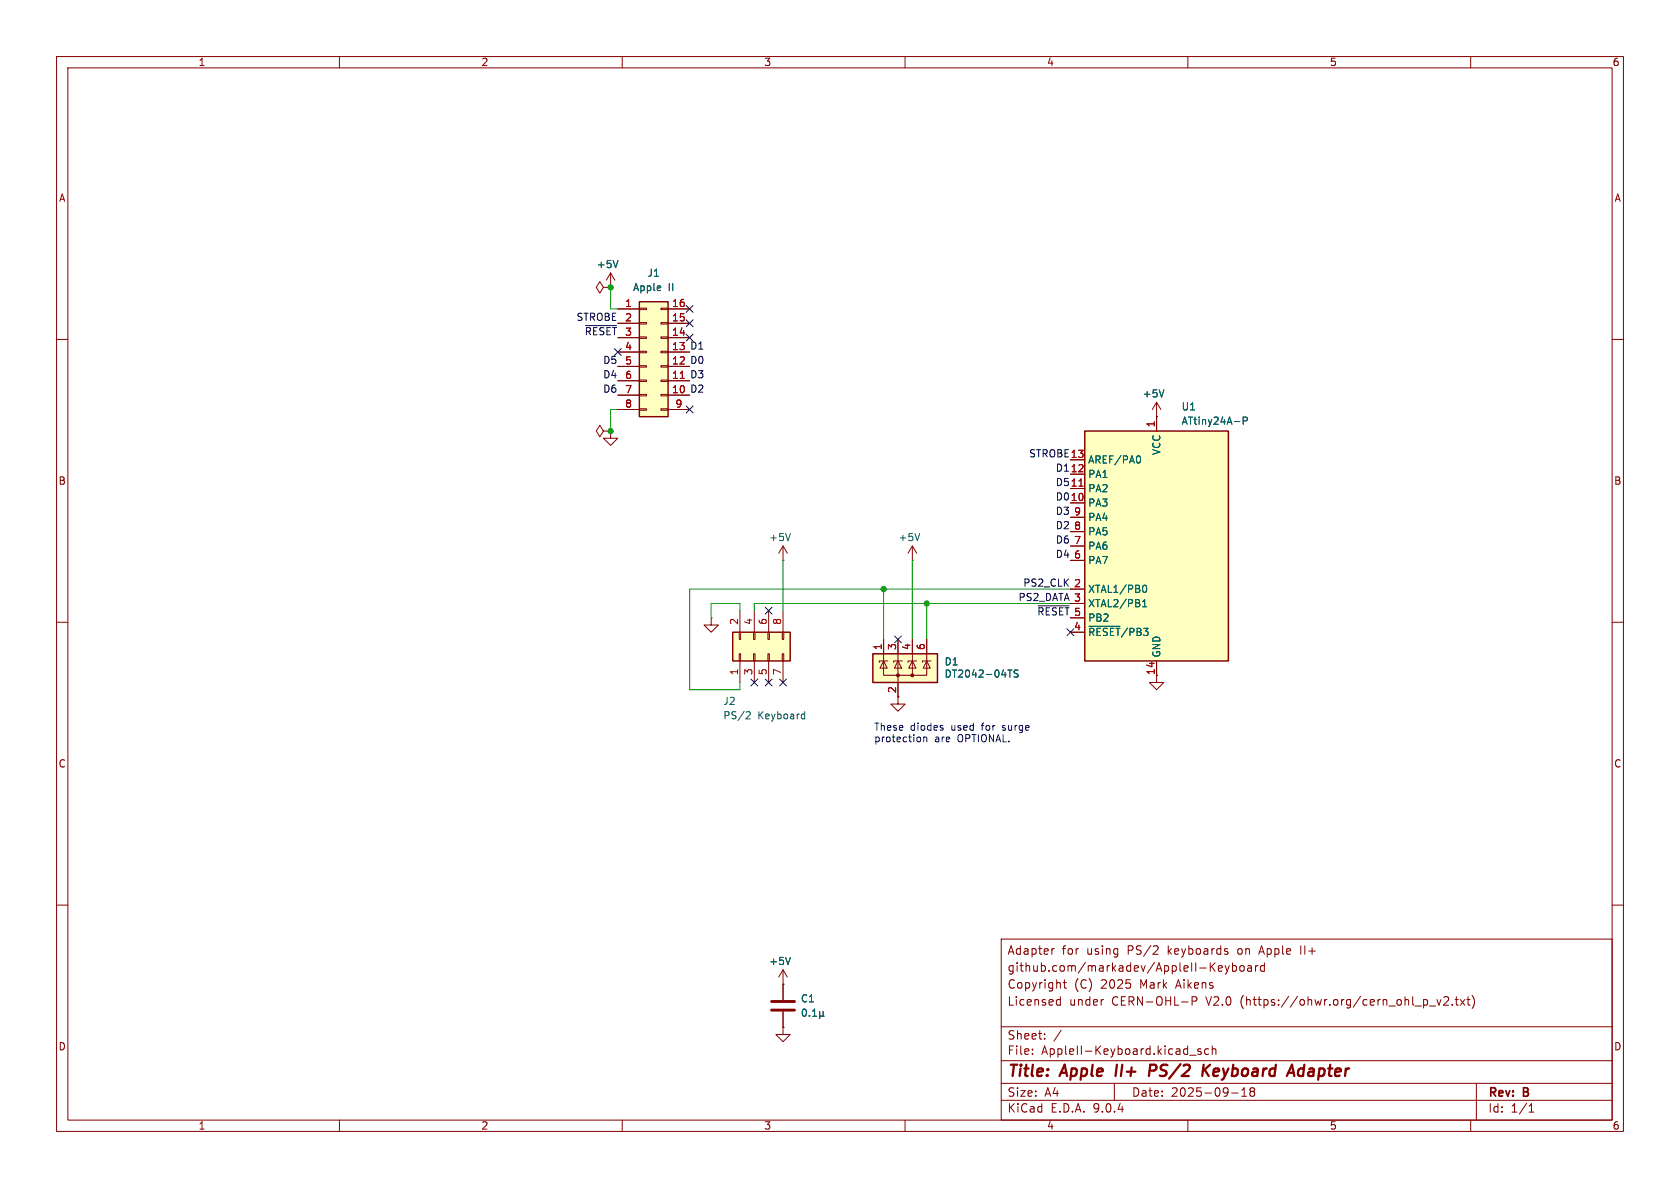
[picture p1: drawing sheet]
(kicad_sch
 (version 20250114)
 (generator "eeschema")
 (generator_version "9.0")
 (paper "A4")
 (title_block
  (title "Apple II+ PS/2 Keyboard Adapter")
  (date "2025-09-18")
  (rev "B")
  (comment 1 "Licensed under CERN-OHL-P V2.0 (https://ohwr.org/cern_ohl_p_v2.txt)")
  (comment 2 "Copyright (C) 2025 Mark Aikens")
  (comment 3 "github.com/markadev/AppleII-Keyboard")
  (comment 4 "Adapter for using PS/2 keyboards on Apple II+"))
 (lib_symbols
  (symbol "Connector_Generic:Conn_02x04_Odd_Even"
   (pin_names
    (offset 1.016) (hide yes)) (exclude_from_sim no) (in_bom yes) (on_board yes)
   (property "Reference" "J" (at 1.27 5.08 0) (effects (font (size 1.27 1.27))))
   (property "Value" "Conn_02x04_Odd_Even" (at 1.27 -7.62 0) (effects (font (size 1.27 1.27))))
   (property "Footprint" "" (at 0 0 0) (effects (font (size 1.27 1.27)) (hide yes)))
   (property "Datasheet" "~" (at 0 0 0) (effects (font (size 1.27 1.27)) (hide yes)))
   (property "Description" "Generic connector, double row, 02x04, odd/even pin numbering scheme (row 1 odd numbers, row 2 even numbers), script generated (kicad-library-utils/schlib/autogen/connector/)" (at 0 0 0) (effects (font (size 1.27 1.27)) (hide yes)))
   (symbol "Conn_02x04_Odd_Even_1_1"
    (rectangle (start -1.27 3.81) (end 3.81 -6.35) (stroke (width 0.254) (type default)) (fill (type background)))
    (rectangle (start -1.27 2.667) (end 0 2.413) (stroke (width 0.1524) (type default)) (fill (type none)))
    (rectangle (start -1.27 0.127) (end 0 -0.127) (stroke (width 0.1524) (type default)) (fill (type none)))
    (rectangle (start -1.27 -2.413) (end 0 -2.667) (stroke (width 0.1524) (type default)) (fill (type none)))
    (rectangle (start -1.27 -4.953) (end 0 -5.207) (stroke (width 0.1524) (type default)) (fill (type none)))
    (rectangle (start 3.81 2.667) (end 2.54 2.413) (stroke (width 0.1524) (type default)) (fill (type none)))
    (rectangle (start 3.81 0.127) (end 2.54 -0.127) (stroke (width 0.1524) (type default)) (fill (type none)))
    (rectangle (start 3.81 -2.413) (end 2.54 -2.667) (stroke (width 0.1524) (type default)) (fill (type none)))
    (rectangle (start 3.81 -4.953) (end 2.54 -5.207) (stroke (width 0.1524) (type default)) (fill (type none)))
    (pin passive line (at -5.08 2.54 0) (length 3.81) (name "Pin_1" (effects (font (size 1.27 1.27)))) (number "1" (effects (font (size 1.27 1.27)))))
    (pin passive line (at -5.08 0 0) (length 3.81) (name "Pin_3" (effects (font (size 1.27 1.27)))) (number "3" (effects (font (size 1.27 1.27)))))
    (pin passive line (at -5.08 -2.54 0) (length 3.81) (name "Pin_5" (effects (font (size 1.27 1.27)))) (number "5" (effects (font (size 1.27 1.27)))))
    (pin passive line (at -5.08 -5.08 0) (length 3.81) (name "Pin_7" (effects (font (size 1.27 1.27)))) (number "7" (effects (font (size 1.27 1.27)))))
    (pin passive line (at 7.62 2.54 180) (length 3.81) (name "Pin_2" (effects (font (size 1.27 1.27)))) (number "2" (effects (font (size 1.27 1.27)))))
    (pin passive line (at 7.62 0 180) (length 3.81) (name "Pin_4" (effects (font (size 1.27 1.27)))) (number "4" (effects (font (size 1.27 1.27)))))
    (pin passive line (at 7.62 -2.54 180) (length 3.81) (name "Pin_6" (effects (font (size 1.27 1.27)))) (number "6" (effects (font (size 1.27 1.27)))))
    (pin passive line (at 7.62 -5.08 180) (length 3.81) (name "Pin_8" (effects (font (size 1.27 1.27)))) (number "8" (effects (font (size 1.27 1.27))))))
   (embedded_fonts no))
  (symbol "Connector_Generic:Conn_02x08_Counter_Clockwise"
   (pin_names
    (offset 1.016) (hide yes)) (exclude_from_sim no) (in_bom yes) (on_board yes)
   (property "Reference" "J" (at 1.27 10.16 0) (effects (font (size 1.27 1.27))))
   (property "Value" "Conn_02x08_Counter_Clockwise" (at 1.27 -12.7 0) (effects (font (size 1.27 1.27))))
   (property "Footprint" "" (at 0 0 0) (effects (font (size 1.27 1.27)) (hide yes)))
   (property "Datasheet" "~" (at 0 0 0) (effects (font (size 1.27 1.27)) (hide yes)))
   (property "Description" "Generic connector, double row, 02x08, counter clockwise pin numbering scheme (similar to DIP package numbering), script generated (kicad-library-utils/schlib/autogen/connector/)" (at 0 0 0) (effects (font (size 1.27 1.27)) (hide yes)))
   (symbol "Conn_02x08_Counter_Clockwise_1_1"
    (rectangle (start -1.27 8.89) (end 3.81 -11.43) (stroke (width 0.254) (type default)) (fill (type background)))
    (rectangle (start -1.27 7.747) (end 0 7.493) (stroke (width 0.1524) (type default)) (fill (type none)))
    (rectangle (start -1.27 5.207) (end 0 4.953) (stroke (width 0.1524) (type default)) (fill (type none)))
    (rectangle (start -1.27 2.667) (end 0 2.413) (stroke (width 0.1524) (type default)) (fill (type none)))
    (rectangle (start -1.27 0.127) (end 0 -0.127) (stroke (width 0.1524) (type default)) (fill (type none)))
    (rectangle (start -1.27 -2.413) (end 0 -2.667) (stroke (width 0.1524) (type default)) (fill (type none)))
    (rectangle (start -1.27 -4.953) (end 0 -5.207) (stroke (width 0.1524) (type default)) (fill (type none)))
    (rectangle (start -1.27 -7.493) (end 0 -7.747) (stroke (width 0.1524) (type default)) (fill (type none)))
    (rectangle (start -1.27 -10.033) (end 0 -10.287) (stroke (width 0.1524) (type default)) (fill (type none)))
    (rectangle (start 3.81 7.747) (end 2.54 7.493) (stroke (width 0.1524) (type default)) (fill (type none)))
    (rectangle (start 3.81 5.207) (end 2.54 4.953) (stroke (width 0.1524) (type default)) (fill (type none)))
    (rectangle (start 3.81 2.667) (end 2.54 2.413) (stroke (width 0.1524) (type default)) (fill (type none)))
    (rectangle (start 3.81 0.127) (end 2.54 -0.127) (stroke (width 0.1524) (type default)) (fill (type none)))
    (rectangle (start 3.81 -2.413) (end 2.54 -2.667) (stroke (width 0.1524) (type default)) (fill (type none)))
    (rectangle (start 3.81 -4.953) (end 2.54 -5.207) (stroke (width 0.1524) (type default)) (fill (type none)))
    (rectangle (start 3.81 -7.493) (end 2.54 -7.747) (stroke (width 0.1524) (type default)) (fill (type none)))
    (rectangle (start 3.81 -10.033) (end 2.54 -10.287) (stroke (width 0.1524) (type default)) (fill (type none)))
    (pin passive line (at -5.08 7.62 0) (length 3.81) (name "Pin_1" (effects (font (size 1.27 1.27)))) (number "1" (effects (font (size 1.27 1.27)))))
    (pin passive line (at -5.08 5.08 0) (length 3.81) (name "Pin_2" (effects (font (size 1.27 1.27)))) (number "2" (effects (font (size 1.27 1.27)))))
    (pin passive line (at -5.08 2.54 0) (length 3.81) (name "Pin_3" (effects (font (size 1.27 1.27)))) (number "3" (effects (font (size 1.27 1.27)))))
    (pin passive line (at -5.08 0 0) (length 3.81) (name "Pin_4" (effects (font (size 1.27 1.27)))) (number "4" (effects (font (size 1.27 1.27)))))
    (pin passive line (at -5.08 -2.54 0) (length 3.81) (name "Pin_5" (effects (font (size 1.27 1.27)))) (number "5" (effects (font (size 1.27 1.27)))))
    (pin passive line (at -5.08 -5.08 0) (length 3.81) (name "Pin_6" (effects (font (size 1.27 1.27)))) (number "6" (effects (font (size 1.27 1.27)))))
    (pin passive line (at -5.08 -7.62 0) (length 3.81) (name "Pin_7" (effects (font (size 1.27 1.27)))) (number "7" (effects (font (size 1.27 1.27)))))
    (pin passive line (at -5.08 -10.16 0) (length 3.81) (name "Pin_8" (effects (font (size 1.27 1.27)))) (number "8" (effects (font (size 1.27 1.27)))))
    (pin passive line (at 7.62 7.62 180) (length 3.81) (name "Pin_16" (effects (font (size 1.27 1.27)))) (number "16" (effects (font (size 1.27 1.27)))))
    (pin passive line (at 7.62 5.08 180) (length 3.81) (name "Pin_15" (effects (font (size 1.27 1.27)))) (number "15" (effects (font (size 1.27 1.27)))))
    (pin passive line (at 7.62 2.54 180) (length 3.81) (name "Pin_14" (effects (font (size 1.27 1.27)))) (number "14" (effects (font (size 1.27 1.27)))))
    (pin passive line (at 7.62 0 180) (length 3.81) (name "Pin_13" (effects (font (size 1.27 1.27)))) (number "13" (effects (font (size 1.27 1.27)))))
    (pin passive line (at 7.62 -2.54 180) (length 3.81) (name "Pin_12" (effects (font (size 1.27 1.27)))) (number "12" (effects (font (size 1.27 1.27)))))
    (pin passive line (at 7.62 -5.08 180) (length 3.81) (name "Pin_11" (effects (font (size 1.27 1.27)))) (number "11" (effects (font (size 1.27 1.27)))))
    (pin passive line (at 7.62 -7.62 180) (length 3.81) (name "Pin_10" (effects (font (size 1.27 1.27)))) (number "10" (effects (font (size 1.27 1.27)))))
    (pin passive line (at 7.62 -10.16 180) (length 3.81) (name "Pin_9" (effects (font (size 1.27 1.27)))) (number "9" (effects (font (size 1.27 1.27))))))
   (embedded_fonts no))
  (symbol "Device:C"
   (pin_numbers (hide yes))
   (pin_names
    (offset 0.254)) (exclude_from_sim no) (in_bom yes) (on_board yes)
   (property "Reference" "C" (at 0.635 2.54 0) (effects (font (size 1.27 1.27)) (justify left)))
   (property "Value" "C" (at 0.635 -2.54 0) (effects (font (size 1.27 1.27)) (justify left)))
   (property "Footprint" "" (at 0.9652 -3.81 0) (effects (font (size 1.27 1.27)) (hide yes)))
   (property "Datasheet" "~" (at 0 0 0) (effects (font (size 1.27 1.27)) (hide yes)))
   (property "Description" "Unpolarized capacitor" (at 0 0 0) (effects (font (size 1.27 1.27)) (hide yes)))
   (symbol "C_0_1"
    (polyline (pts (xy -2.032 0.762) (xy 2.032 0.762)) (stroke (width 0.508) (type default)) (fill (type none)))
    (polyline (pts (xy -2.032 -0.762) (xy 2.032 -0.762)) (stroke (width 0.508) (type default)) (fill (type none))))
   (symbol "C_1_1"
    (pin passive line (at 0 3.81 270) (length 2.794) (name "~" (effects (font (size 1.27 1.27)))) (number "1" (effects (font (size 1.27 1.27)))))
    (pin passive line (at 0 -3.81 90) (length 2.794) (name "~" (effects (font (size 1.27 1.27)))) (number "2" (effects (font (size 1.27 1.27))))))
   (embedded_fonts no))
  (symbol "Diode_Project:DT2042-04TS"
   (pin_names (hide yes)) (exclude_from_sim no) (in_bom yes) (on_board yes)
   (property "Reference" "D" (at 7.62 2.54 0) (effects (font (size 1.27 1.27)) (justify left)))
   (property "Value" "DT2042-04TS" (at 7.62 0.635 0) (effects (font (size 1.27 1.27)) (justify left)))
   (property "Footprint" "Package_TO_SOT_SMD:TSOT-23-6_HandSoldering" (at 7.62 -1.27 0) (effects (font (size 1.27 1.27)) (justify left) (hide yes)))
   (property "Datasheet" "" (at 3.175 3.175 0) (effects (font (size 1.27 1.27)) (hide yes)))
   (property "Description" "TVS Diode Array, 5.5V Working, 4 Channels, TSOT-23-6 package" (at 0 0 0) (effects (font (size 1.27 1.27)) (hide yes)))
   (symbol "DT2042-04TS_0_0"
    (pin passive line (at 0 -5.08 90) (length 2.54) (name "A" (effects (font (size 1.27 1.27)))) (number "2" (effects (font (size 1.27 1.27))))))
   (symbol "DT2042-04TS_0_1"
    (rectangle (start -4.445 2.54) (end 6.985 -2.54) (stroke (width 0.254) (type default)) (fill (type background)))
    (polyline (pts (xy -3.302 1.016) (xy -3.302 1.27) (xy -1.778 1.27)) (stroke (width 0) (type default)) (fill (type none)))
    (polyline (pts (xy -2.54 2.54) (xy -2.54 1.27)) (stroke (width 0) (type default)) (fill (type none)))
    (polyline (pts (xy -2.54 1.27) (xy -2.54 -1.27) (xy 2.54 -1.27) (xy 2.54 1.27)) (stroke (width 0) (type default)) (fill (type none)))
    (polyline (pts (xy -2.54 1.27) (xy -1.905 0) (xy -3.175 0) (xy -2.54 1.27)) (stroke (width 0) (type default)) (fill (type none)))
    (polyline (pts (xy 0 2.54) (xy 0 1.27)) (stroke (width 0) (type default)) (fill (type none)))
    (polyline (pts (xy 0 -1.27) (xy 0 1.27)) (stroke (width 0) (type default)) (fill (type none)))
    (polyline (pts (xy 0 -1.27) (xy 0 -2.54)) (stroke (width 0) (type default)) (fill (type none)))
    (circle (center 0 -1.27) (radius 0.254) (stroke (width 0) (type default)) (fill (type outline)))
    (polyline (pts (xy 0.635 0) (xy -0.635 0) (xy 0 1.27) (xy 0.635 0)) (stroke (width 0) (type default)) (fill (type none)))
    (polyline (pts (xy 0.762 1.27) (xy -0.762 1.27) (xy -0.762 1.016)) (stroke (width 0) (type default)) (fill (type none)))
    (polyline (pts (xy 1.778 1.016) (xy 1.778 1.27) (xy 3.175 1.27) (xy 3.302 1.27)) (stroke (width 0) (type default)) (fill (type none)))
    (polyline (pts (xy 2.54 2.54) (xy 2.54 1.27)) (stroke (width 0) (type default)) (fill (type none)))
    (polyline (pts (xy 2.54 1.27) (xy 1.905 0) (xy 3.175 0) (xy 2.54 1.27)) (stroke (width 0) (type default)) (fill (type none)))
    (circle (center 2.54 -1.27) (radius 0.254) (stroke (width 0) (type default)) (fill (type outline)))
    (polyline (pts (xy 4.318 1.016) (xy 4.318 1.27) (xy 5.715 1.27) (xy 5.842 1.27)) (stroke (width 0) (type default)) (fill (type none)))
    (polyline (pts (xy 5.08 2.54) (xy 5.08 1.27)) (stroke (width 0) (type default)) (fill (type none)))
    (polyline (pts (xy 5.08 1.27) (xy 5.08 -1.27) (xy 2.54 -1.27)) (stroke (width 0) (type default)) (fill (type none)))
    (polyline (pts (xy 5.08 1.27) (xy 4.445 0) (xy 5.715 0) (xy 5.08 1.27)) (stroke (width 0) (type default)) (fill (type none))))
   (symbol "DT2042-04TS_1_1"
    (pin no_connect line (at -3.81 -2.54 90) (length 2.54) (hide yes) (name "NC" (effects (font (size 1.27 1.27)))) (number "5" (effects (font (size 1.27 1.27)))))
    (pin passive line (at -2.54 5.08 270) (length 2.54) (name "K" (effects (font (size 1.27 1.27)))) (number "1" (effects (font (size 1.27 1.27)))))
    (pin passive line (at 0 5.08 270) (length 2.54) (name "K" (effects (font (size 1.27 1.27)))) (number "3" (effects (font (size 1.27 1.27)))))
    (pin passive line (at 2.54 5.08 270) (length 2.54) (name "K" (effects (font (size 1.27 1.27)))) (number "4" (effects (font (size 1.27 1.27)))))
    (pin passive line (at 5.08 5.08 270) (length 2.54) (name "K" (effects (font (size 1.27 1.27)))) (number "6" (effects (font (size 1.27 1.27))))))
   (embedded_fonts no))
  (symbol "MCU_Microchip_ATtiny:ATtiny24A-P" (exclude_from_sim no) (in_bom yes) (on_board yes)
   (property "Reference" "U" (at -12.7 21.59 0) (effects (font (size 1.27 1.27)) (justify left bottom)))
   (property "Value" "ATtiny24A-P" (at 2.54 -21.59 0) (effects (font (size 1.27 1.27)) (justify left top)))
   (property "Footprint" "Package_DIP:DIP-14_W7.62mm" (at 0 0 0) (effects (font (size 1.27 1.27)
    (italic yes)) (hide yes)))
   (property "Datasheet" "http://ww1.microchip.com/downloads/en/DeviceDoc/doc8183.pdf" (at 0 0 0) (effects (font (size 1.27 1.27)) (hide yes)))
   (property "Description" "20MHz, 2kB Flash, 128B SRAM, 128B EEPROM, debugWIRE, DIP-14" (at 0 0 0) (effects (font (size 1.27 1.27)) (hide yes)))
   (symbol "ATtiny24A-P_0_1"
    (rectangle (start -12.7 -20.32) (end 12.7 20.32) (stroke (width 0.254) (type default)) (fill (type background))))
   (symbol "ATtiny24A-P_1_1"
    (pin power_in line (at 0 22.86 270) (length 2.54) (name "VCC" (effects (font (size 1.27 1.27)))) (number "1" (effects (font (size 1.27 1.27)))))
    (pin power_in line (at 0 -22.86 90) (length 2.54) (name "GND" (effects (font (size 1.27 1.27)))) (number "14" (effects (font (size 1.27 1.27)))))
    (pin bidirectional line (at 15.24 15.24 180) (length 2.54) (name "AREF/PA0" (effects (font (size 1.27 1.27)))) (number "13" (effects (font (size 1.27 1.27)))))
    (pin bidirectional line (at 15.24 12.7 180) (length 2.54) (name "PA1" (effects (font (size 1.27 1.27)))) (number "12" (effects (font (size 1.27 1.27)))))
    (pin bidirectional line (at 15.24 10.16 180) (length 2.54) (name "PA2" (effects (font (size 1.27 1.27)))) (number "11" (effects (font (size 1.27 1.27)))))
    (pin bidirectional line (at 15.24 7.62 180) (length 2.54) (name "PA3" (effects (font (size 1.27 1.27)))) (number "10" (effects (font (size 1.27 1.27)))))
    (pin bidirectional line (at 15.24 5.08 180) (length 2.54) (name "PA4" (effects (font (size 1.27 1.27)))) (number "9" (effects (font (size 1.27 1.27)))))
    (pin bidirectional line (at 15.24 2.54 180) (length 2.54) (name "PA5" (effects (font (size 1.27 1.27)))) (number "8" (effects (font (size 1.27 1.27)))))
    (pin bidirectional line (at 15.24 0 180) (length 2.54) (name "PA6" (effects (font (size 1.27 1.27)))) (number "7" (effects (font (size 1.27 1.27)))))
    (pin bidirectional line (at 15.24 -2.54 180) (length 2.54) (name "PA7" (effects (font (size 1.27 1.27)))) (number "6" (effects (font (size 1.27 1.27)))))
    (pin bidirectional line (at 15.24 -7.62 180) (length 2.54) (name "XTAL1/PB0" (effects (font (size 1.27 1.27)))) (number "2" (effects (font (size 1.27 1.27)))))
    (pin bidirectional line (at 15.24 -10.16 180) (length 2.54) (name "XTAL2/PB1" (effects (font (size 1.27 1.27)))) (number "3" (effects (font (size 1.27 1.27)))))
    (pin bidirectional line (at 15.24 -12.7 180) (length 2.54) (name "PB2" (effects (font (size 1.27 1.27)))) (number "5" (effects (font (size 1.27 1.27)))))
    (pin bidirectional line (at 15.24 -15.24 180) (length 2.54) (name "~{RESET}/PB3" (effects (font (size 1.27 1.27)))) (number "4" (effects (font (size 1.27 1.27))))))
   (embedded_fonts no))
  (symbol "power:+5V"
   (power)
   (pin_numbers (hide yes))
   (pin_names
    (offset 0) (hide yes)) (exclude_from_sim no) (in_bom yes) (on_board yes)
   (property "Reference" "#PWR" (at 0 -3.81 0) (effects (font (size 1.27 1.27)) (hide yes)))
   (property "Value" "+5V" (at 0 3.556 0) (effects (font (size 1.27 1.27))))
   (property "Footprint" "" (at 0 0 0) (effects (font (size 1.27 1.27)) (hide yes)))
   (property "Datasheet" "" (at 0 0 0) (effects (font (size 1.27 1.27)) (hide yes)))
   (property "Description" "Power symbol creates a global label with name \"+5V\"" (at 0 0 0) (effects (font (size 1.27 1.27)) (hide yes)))
   (symbol "+5V_0_1"
    (polyline (pts (xy -0.762 1.27) (xy 0 2.54)) (stroke (width 0) (type default)) (fill (type none)))
    (polyline (pts (xy 0 2.54) (xy 0.762 1.27)) (stroke (width 0) (type default)) (fill (type none)))
    (polyline (pts (xy 0 0) (xy 0 2.54)) (stroke (width 0) (type default)) (fill (type none))))
   (symbol "+5V_1_1"
    (pin power_in line (at 0 0 90) (length 0) (name "~" (effects (font (size 1.27 1.27)))) (number "1" (effects (font (size 1.27 1.27))))))
   (embedded_fonts no))
  (symbol "power:GND"
   (power)
   (pin_numbers (hide yes))
   (pin_names
    (offset 0) (hide yes)) (exclude_from_sim no) (in_bom yes) (on_board yes)
   (property "Reference" "#PWR" (at 0 -6.35 0) (effects (font (size 1.27 1.27)) (hide yes)))
   (property "Value" "GND" (at 0 -3.81 0) (effects (font (size 1.27 1.27))))
   (property "Footprint" "" (at 0 0 0) (effects (font (size 1.27 1.27)) (hide yes)))
   (property "Datasheet" "" (at 0 0 0) (effects (font (size 1.27 1.27)) (hide yes)))
   (property "Description" "Power symbol creates a global label with name \"GND\" , ground" (at 0 0 0) (effects (font (size 1.27 1.27)) (hide yes)))
   (symbol "GND_0_1"
    (polyline (pts (xy 0 0) (xy 0 -1.27) (xy 1.27 -1.27) (xy 0 -2.54) (xy -1.27 -1.27) (xy 0 -1.27)) (stroke (width 0) (type default)) (fill (type none))))
   (symbol "GND_1_1"
    (pin power_in line (at 0 0 270) (length 0) (name "~" (effects (font (size 1.27 1.27)))) (number "1" (effects (font (size 1.27 1.27))))))
   (embedded_fonts no))
  (symbol "power:PWR_FLAG"
   (power)
   (pin_numbers (hide yes))
   (pin_names
    (offset 0) (hide yes)) (exclude_from_sim no) (in_bom yes) (on_board yes)
   (property "Reference" "#FLG" (at 0 1.905 0) (effects (font (size 1.27 1.27)) (hide yes)))
   (property "Value" "PWR_FLAG" (at 0 3.81 0) (effects (font (size 1.27 1.27))))
   (property "Footprint" "" (at 0 0 0) (effects (font (size 1.27 1.27)) (hide yes)))
   (property "Datasheet" "~" (at 0 0 0) (effects (font (size 1.27 1.27)) (hide yes)))
   (property "Description" "Special symbol for telling ERC where power comes from" (at 0 0 0) (effects (font (size 1.27 1.27)) (hide yes)))
   (symbol "PWR_FLAG_0_0"
    (pin power_out line (at 0 0 90) (length 0) (name "~" (effects (font (size 1.27 1.27)))) (number "1" (effects (font (size 1.27 1.27))))))
   (symbol "PWR_FLAG_0_1"
    (polyline (pts (xy 0 0) (xy 0 1.27) (xy -1.016 1.905) (xy 0 2.54) (xy 1.016 1.905) (xy 0 1.27)) (stroke (width 0) (type default)) (fill (type none))))
   (embedded_fonts no)))
 (text "These diodes used for surge\nprotection are OPTIONAL."
  (exclude_from_sim no)
  (at 154.432 128.016 0)
  (effects (font (size 1.27 1.27)) (justify left top)))
 (junction
  (at 107.95 76.2)
  (diameter 0)
  (color 0 0 0 0))
 (junction
  (at 156.21 104.14)
  (diameter 0)
  (color 0 0 0 0))
 (junction
  (at 107.95 50.8)
  (diameter 0)
  (color 0 0 0 0))
 (junction
  (at 163.83 106.68)
  (diameter 0)
  (color 0 0 0 0))
 (no_connect
  (at 133.35 120.65))
 (no_connect
  (at 109.22 62.23))
 (no_connect
  (at 121.92 72.39))
 (no_connect
  (at 138.43 120.65))
 (no_connect
  (at 121.92 59.69))
 (no_connect
  (at 121.92 54.61))
 (no_connect
  (at 135.89 120.65))
 (no_connect
  (at 135.89 107.95))
 (no_connect
  (at 189.23 111.76))
 (no_connect
  (at 121.92 57.15))
 (no_connect
  (at 158.75 113.03))
 (wire
  (pts (xy 163.83 106.68) (xy 163.83 113.03))
  (stroke (width 0) (type default)))
 (wire
  (pts (xy 156.21 104.14) (xy 156.21 113.03))
  (stroke (width 0) (type default)))
 (wire
  (pts (xy 156.21 104.14) (xy 189.23 104.14))
  (stroke (width 0) (type default)))
 (wire
  (pts (xy 109.22 54.61) (xy 107.95 54.61))
  (stroke (width 0) (type default)))
 (wire
  (pts (xy 121.92 104.14) (xy 156.21 104.14))
  (stroke (width 0) (type default)))
 (wire
  (pts (xy 130.81 106.68) (xy 125.73 106.68))
  (stroke (width 0) (type default)))
 (wire
  (pts (xy 130.81 121.92) (xy 130.81 120.65))
  (stroke (width 0) (type default)))
 (wire
  (pts (xy 138.43 99.06) (xy 138.43 107.95))
  (stroke (width 0) (type default)))
 (wire
  (pts (xy 121.92 121.92) (xy 130.81 121.92))
  (stroke (width 0) (type default)))
 (wire
  (pts (xy 107.95 54.61) (xy 107.95 50.8))
  (stroke (width 0) (type default)))
 (wire
  (pts (xy 161.29 99.06) (xy 161.29 113.03))
  (stroke (width 0) (type default)))
 (wire
  (pts (xy 109.22 72.39) (xy 107.95 72.39))
  (stroke (width 0) (type default)))
 (wire
  (pts (xy 163.83 106.68) (xy 189.23 106.68))
  (stroke (width 0) (type default)))
 (wire
  (pts (xy 133.35 106.68) (xy 163.83 106.68))
  (stroke (width 0) (type default)))
 (wire
  (pts (xy 130.81 107.95) (xy 130.81 106.68))
  (stroke (width 0) (type default)))
 (wire
  (pts (xy 133.35 106.68) (xy 133.35 107.95))
  (stroke (width 0) (type default)))
 (wire
  (pts (xy 125.73 106.68) (xy 125.73 109.22))
  (stroke (width 0) (type default)))
 (wire
  (pts (xy 121.92 104.14) (xy 121.92 121.92))
  (stroke (width 0) (type default)))
 (wire
  (pts (xy 107.95 72.39) (xy 107.95 76.2))
  (stroke (width 0) (type default)))
 (label "PS2_DATA"
  (at 189.23 106.68 180)
  (effects (font (size 1.27 1.27)) (justify right bottom)))
 (label "D0"
  (at 121.92 64.77 0)
  (effects (font (size 1.27 1.27)) (justify left bottom)))
 (label "D3"
  (at 189.23 91.44 180)
  (effects (font (size 1.27 1.27)) (justify right bottom)))
 (label "D5"
  (at 189.23 86.36 180)
  (effects (font (size 1.27 1.27)) (justify right bottom)))
 (label "D4"
  (at 189.23 99.06 180)
  (effects (font (size 1.27 1.27)) (justify right bottom)))
 (label "STROBE"
  (at 189.23 81.28 180)
  (effects (font (size 1.27 1.27)) (justify right bottom)))
 (label "D1"
  (at 189.23 83.82 180)
  (effects (font (size 1.27 1.27)) (justify right bottom)))
 (label "STROBE"
  (at 109.22 57.15 180)
  (effects (font (size 1.27 1.27)) (justify right bottom)))
 (label "D6"
  (at 189.23 96.52 180)
  (effects (font (size 1.27 1.27)) (justify right bottom)))
 (label "D3"
  (at 121.92 67.31 0)
  (effects (font (size 1.27 1.27)) (justify left bottom)))
 (label "D0"
  (at 189.23 88.9 180)
  (effects (font (size 1.27 1.27)) (justify right bottom)))
 (label "D5"
  (at 109.22 64.77 180)
  (effects (font (size 1.27 1.27)) (justify right bottom)))
 (label "D2"
  (at 121.92 69.85 0)
  (effects (font (size 1.27 1.27)) (justify left bottom)))
 (label "~{RESET}"
  (at 189.23 109.22 180)
  (effects (font (size 1.27 1.27)) (justify right bottom)))
 (label "PS2_CLK"
  (at 189.23 104.14 180)
  (effects (font (size 1.27 1.27)) (justify right bottom)))
 (label "~{RESET}"
  (at 109.22 59.69 180)
  (effects (font (size 1.27 1.27)) (justify right bottom)))
 (label "D6"
  (at 109.22 69.85 180)
  (effects (font (size 1.27 1.27)) (justify right bottom)))
 (label "D4"
  (at 109.22 67.31 180)
  (effects (font (size 1.27 1.27)) (justify right bottom)))
 (label "D2"
  (at 189.23 93.98 180)
  (effects (font (size 1.27 1.27)) (justify right bottom)))
 (label "D1"
  (at 121.92 62.23 0)
  (effects (font (size 1.27 1.27)) (justify left bottom)))
 (symbol
  (lib_id "power:+5V")
  (at 107.95 50.8 0)
  (unit 1)
  (exclude_from_sim no)
  (in_bom yes)
  (on_board yes)
  (dnp no)
  (property "Reference" "#PWR03" (at 107.95 54.61 0) (effects (font (size 1.27 1.27)) (hide yes)))
  (property "Value" "+5V" (at 107.442 46.736 0) (effects (font (size 1.27 1.27))))
  (property "Footprint" "" (at 107.95 50.8 0) (effects (font (size 1.27 1.27)) (hide yes)))
  (property "Datasheet" "" (at 107.95 50.8 0) (effects (font (size 1.27 1.27)) (hide yes)))
  (property "Description" "Power symbol creates a global label with name \"+5V\"" (at 107.95 50.8 0) (effects (font (size 1.27 1.27)) (hide yes)))
  (pin "1"))
 (symbol
  (lib_id "power:PWR_FLAG")
  (at 107.95 50.8 90)
  (unit 1)
  (exclude_from_sim no)
  (in_bom yes)
  (on_board yes)
  (dnp no)
  (fields_autoplaced yes)
  (property "Reference" "#FLG02" (at 106.045 50.8 0) (effects (font (size 1.27 1.27)) (hide yes)))
  (property "Value" "PWR_FLAG" (at 102.87 50.8 0) (effects (font (size 1.27 1.27)) (hide yes)))
  (property "Footprint" "" (at 107.95 50.8 0) (effects (font (size 1.27 1.27)) (hide yes)))
  (property "Datasheet" "~" (at 107.95 50.8 0) (effects (font (size 1.27 1.27)) (hide yes)))
  (property "Description" "Special symbol for telling ERC where power comes from" (at 107.95 50.8 0) (effects (font (size 1.27 1.27)) (hide yes)))
  (pin "1"))
 (symbol
  (lib_id "MCU_Microchip_ATtiny:ATtiny24A-P")
  (at 204.47 96.52 0)
  (mirror y)
  (unit 1)
  (exclude_from_sim no)
  (in_bom yes)
  (on_board yes)
  (dnp no)
  (property "Reference" "U1" (at 208.788 71.882 0) (effects (font (size 1.27 1.27)) (justify right)))
  (property "Value" "ATtiny24A-P" (at 208.788 74.422 0) (effects (font (size 1.27 1.27)) (justify right)))
  (property "Footprint" "Connector_Project:DIP-14_W7.62mm_Socket" (at 204.47 96.52 0) (effects (font (size 1.27 1.27)
    (italic yes)) (hide yes)))
  (property "Datasheet" "http://ww1.microchip.com/downloads/en/DeviceDoc/doc8183.pdf" (at 204.47 96.52 0) (effects (font (size 1.27 1.27)) (hide yes)))
  (property "Description" "20MHz, 2kB Flash, 128B SRAM, 128B EEPROM, debugWIRE, DIP-14" (at 204.47 96.52 0) (effects (font (size 1.27 1.27)) (hide yes)))
  (property "Mfr" "Microchip" (at 204.47 96.52 0) (effects (font (size 1.27 1.27)) (hide yes)))
  (property "MfrPartNo" "ATTINY24A-PU" (at 204.47 96.52 0) (effects (font (size 1.27 1.27)) (hide yes)))
  (property "MouserPartNo" "556-ATTINY24A-PU" (at 204.47 96.52 0) (effects (font (size 1.27 1.27)) (hide yes)))
  (pin "9")
  (pin "14")
  (pin "13")
  (pin "1")
  (pin "12")
  (pin "11")
  (pin "10")
  (pin "3")
  (pin "4")
  (pin "6")
  (pin "5")
  (pin "8")
  (pin "7")
  (pin "2"))
 (symbol
  (lib_id "power:GND")
  (at 138.43 181.61 0)
  (unit 1)
  (exclude_from_sim no)
  (in_bom yes)
  (on_board yes)
  (dnp no)
  (fields_autoplaced yes)
  (property "Reference" "#PWR05" (at 138.43 187.96 0) (effects (font (size 1.27 1.27)) (hide yes)))
  (property "Value" "GND" (at 138.43 186.69 0) (effects (font (size 1.27 1.27)) (hide yes)))
  (property "Footprint" "" (at 138.43 181.61 0) (effects (font (size 1.27 1.27)) (hide yes)))
  (property "Datasheet" "" (at 138.43 181.61 0) (effects (font (size 1.27 1.27)) (hide yes)))
  (property "Description" "Power symbol creates a global label with name \"GND\" , ground" (at 138.43 181.61 0) (effects (font (size 1.27 1.27)) (hide yes)))
  (pin "1"))
 (symbol
  (lib_id "Connector_Generic:Conn_02x04_Odd_Even")
  (at 133.35 115.57 90)
  (unit 1)
  (exclude_from_sim no)
  (in_bom yes)
  (on_board yes)
  (dnp no)
  (property "Reference" "J2" (at 127.762 123.952 90) (effects (font (size 1.27 1.27)) (justify right)))
  (property "Value" "PS/2 Keyboard" (at 127.762 126.492 90) (effects (font (size 1.27 1.27)) (justify right)))
  (property "Footprint" "Connector_PinHeader_2.54mm:PinHeader_2x04_P2.54mm_Vertical" (at 133.35 115.57 0) (effects (font (size 1.27 1.27)) (hide yes)))
  (property "Datasheet" "~" (at 133.35 115.57 0) (effects (font (size 1.27 1.27)) (hide yes)))
  (property "Description" "Generic connector, double row, 02x04, odd/even pin numbering scheme (row 1 odd numbers, row 2 even numbers), script generated (kicad-library-utils/schlib/autogen/connector/)" (at 133.35 115.57 0) (effects (font (size 1.27 1.27)) (hide yes)))
  (pin "8")
  (pin "2")
  (pin "4")
  (pin "3")
  (pin "5")
  (pin "7")
  (pin "1")
  (pin "6"))
 (symbol
  (lib_id "Diode_Project:DT2042-04TS")
  (at 158.75 118.11 0)
  (unit 1)
  (exclude_from_sim no)
  (in_bom yes)
  (on_board yes)
  (dnp no)
  (property "Reference" "D1" (at 166.878 116.967 0) (effects (font (size 1.27 1.27)) (justify left)))
  (property "Value" "DT2042-04TS" (at 166.878 119.126 0) (effects (font (size 1.27 1.27)) (justify left)))
  (property "Footprint" "Package_TO_SOT_SMD:TSOT-23-6_HandSoldering" (at 166.37 119.38 0) (effects (font (size 1.27 1.27)) (justify left) (hide yes)))
  (property "Datasheet" "" (at 161.925 114.935 0) (effects (font (size 1.27 1.27)) (hide yes)))
  (property "Description" "TVS Diode Array, 5.5V Working, 4 Channels, TSOT-23-6 package" (at 158.75 118.11 0) (effects (font (size 1.27 1.27)) (hide yes)))
  (property "Mfr" "Diodes Incorporated" (at 158.75 118.11 0) (effects (font (size 1.27 1.27)) (hide yes)))
  (property "MfrPartNo" "DT2042-04TS-7" (at 158.75 118.11 0) (effects (font (size 1.27 1.27)) (hide yes)))
  (property "MouserPartNo" "621-DT2042-04TS-7" (at 158.75 118.11 0) (effects (font (size 1.27 1.27)) (hide yes)))
  (pin "2")
  (pin "4")
  (pin "5")
  (pin "1")
  (pin "3")
  (pin "6"))
 (symbol
  (lib_id "power:+5V")
  (at 138.43 173.99 0)
  (unit 1)
  (exclude_from_sim no)
  (in_bom yes)
  (on_board yes)
  (dnp no)
  (property "Reference" "#PWR04" (at 138.43 177.8 0) (effects (font (size 1.27 1.27)) (hide yes)))
  (property "Value" "+5V" (at 137.922 169.926 0) (effects (font (size 1.27 1.27))))
  (property "Footprint" "" (at 138.43 173.99 0) (effects (font (size 1.27 1.27)) (hide yes)))
  (property "Datasheet" "" (at 138.43 173.99 0) (effects (font (size 1.27 1.27)) (hide yes)))
  (property "Description" "Power symbol creates a global label with name \"+5V\"" (at 138.43 173.99 0) (effects (font (size 1.27 1.27)) (hide yes)))
  (pin "1"))
 (symbol
  (lib_id "power:GND")
  (at 125.73 109.22 0)
  (unit 1)
  (exclude_from_sim no)
  (in_bom yes)
  (on_board yes)
  (dnp no)
  (fields_autoplaced yes)
  (property "Reference" "#PWR012" (at 125.73 115.57 0) (effects (font (size 1.27 1.27)) (hide yes)))
  (property "Value" "GND" (at 125.73 114.3 0) (effects (font (size 1.27 1.27)) (hide yes)))
  (property "Footprint" "" (at 125.73 109.22 0) (effects (font (size 1.27 1.27)) (hide yes)))
  (property "Datasheet" "" (at 125.73 109.22 0) (effects (font (size 1.27 1.27)) (hide yes)))
  (property "Description" "Power symbol creates a global label with name \"GND\" , ground" (at 125.73 109.22 0) (effects (font (size 1.27 1.27)) (hide yes)))
  (pin "1"))
 (symbol
  (lib_id "power:GND")
  (at 204.47 119.38 0)
  (unit 1)
  (exclude_from_sim no)
  (in_bom yes)
  (on_board yes)
  (dnp no)
  (fields_autoplaced yes)
  (property "Reference" "#PWR02" (at 204.47 125.73 0) (effects (font (size 1.27 1.27)) (hide yes)))
  (property "Value" "GND" (at 204.47 124.46 0) (effects (font (size 1.27 1.27)) (hide yes)))
  (property "Footprint" "" (at 204.47 119.38 0) (effects (font (size 1.27 1.27)) (hide yes)))
  (property "Datasheet" "" (at 204.47 119.38 0) (effects (font (size 1.27 1.27)) (hide yes)))
  (property "Description" "Power symbol creates a global label with name \"GND\" , ground" (at 204.47 119.38 0) (effects (font (size 1.27 1.27)) (hide yes)))
  (pin "1"))
 (symbol
  (lib_id "power:GND")
  (at 158.75 123.19 0)
  (unit 1)
  (exclude_from_sim no)
  (in_bom yes)
  (on_board yes)
  (dnp no)
  (fields_autoplaced yes)
  (property "Reference" "#PWR010" (at 158.75 129.54 0) (effects (font (size 1.27 1.27)) (hide yes)))
  (property "Value" "GND" (at 158.75 128.27 0) (effects (font (size 1.27 1.27)) (hide yes)))
  (property "Footprint" "" (at 158.75 123.19 0) (effects (font (size 1.27 1.27)) (hide yes)))
  (property "Datasheet" "" (at 158.75 123.19 0) (effects (font (size 1.27 1.27)) (hide yes)))
  (property "Description" "Power symbol creates a global label with name \"GND\" , ground" (at 158.75 123.19 0) (effects (font (size 1.27 1.27)) (hide yes)))
  (pin "1"))
 (symbol
  (lib_id "power:PWR_FLAG")
  (at 107.95 76.2 90)
  (unit 1)
  (exclude_from_sim no)
  (in_bom yes)
  (on_board yes)
  (dnp no)
  (fields_autoplaced yes)
  (property "Reference" "#FLG01" (at 106.045 76.2 0) (effects (font (size 1.27 1.27)) (hide yes)))
  (property "Value" "PWR_FLAG" (at 102.87 76.2 0) (effects (font (size 1.27 1.27)) (hide yes)))
  (property "Footprint" "" (at 107.95 76.2 0) (effects (font (size 1.27 1.27)) (hide yes)))
  (property "Datasheet" "~" (at 107.95 76.2 0) (effects (font (size 1.27 1.27)) (hide yes)))
  (property "Description" "Special symbol for telling ERC where power comes from" (at 107.95 76.2 0) (effects (font (size 1.27 1.27)) (hide yes)))
  (pin "1"))
 (symbol
  (lib_id "power:GND")
  (at 107.95 76.2 0)
  (unit 1)
  (exclude_from_sim no)
  (in_bom yes)
  (on_board yes)
  (dnp no)
  (fields_autoplaced yes)
  (property "Reference" "#PWR07" (at 107.95 82.55 0) (effects (font (size 1.27 1.27)) (hide yes)))
  (property "Value" "GND" (at 107.95 81.28 0) (effects (font (size 1.27 1.27)) (hide yes)))
  (property "Footprint" "" (at 107.95 76.2 0) (effects (font (size 1.27 1.27)) (hide yes)))
  (property "Datasheet" "" (at 107.95 76.2 0) (effects (font (size 1.27 1.27)) (hide yes)))
  (property "Description" "Power symbol creates a global label with name \"GND\" , ground" (at 107.95 76.2 0) (effects (font (size 1.27 1.27)) (hide yes)))
  (pin "1"))
 (symbol
  (lib_id "Connector_Generic:Conn_02x08_Counter_Clockwise")
  (at 114.3 62.23 0)
  (unit 1)
  (exclude_from_sim no)
  (in_bom yes)
  (on_board yes)
  (dnp no)
  (fields_autoplaced yes)
  (property "Reference" "J1" (at 115.57 48.26 0) (effects (font (size 1.27 1.27))))
  (property "Value" "Apple II" (at 115.57 50.8 0) (effects (font (size 1.27 1.27))))
  (property "Footprint" "Connector_Project:DIP-16_W7.62mm_UndersidePins" (at 114.3 62.23 0) (effects (font (size 1.27 1.27)) (hide yes)))
  (property "Datasheet" "~" (at 114.3 62.23 0) (effects (font (size 1.27 1.27)) (hide yes)))
  (property "Description" "Generic connector, double row, 02x08, counter clockwise pin numbering scheme (similar to DIP package numbering), script generated (kicad-library-utils/schlib/autogen/connector/)" (at 114.3 62.23 0) (effects (font (size 1.27 1.27)) (hide yes)))
  (pin "1")
  (pin "3")
  (pin "5")
  (pin "11")
  (pin "12")
  (pin "4")
  (pin "15")
  (pin "14")
  (pin "7")
  (pin "2")
  (pin "8")
  (pin "16")
  (pin "6")
  (pin "13")
  (pin "10")
  (pin "9"))
 (symbol
  (lib_id "power:+5V")
  (at 204.47 73.66 0)
  (unit 1)
  (exclude_from_sim no)
  (in_bom yes)
  (on_board yes)
  (dnp no)
  (property "Reference" "#PWR01" (at 204.47 77.47 0) (effects (font (size 1.27 1.27)) (hide yes)))
  (property "Value" "+5V" (at 203.962 69.596 0) (effects (font (size 1.27 1.27))))
  (property "Footprint" "" (at 204.47 73.66 0) (effects (font (size 1.27 1.27)) (hide yes)))
  (property "Datasheet" "" (at 204.47 73.66 0) (effects (font (size 1.27 1.27)) (hide yes)))
  (property "Description" "Power symbol creates a global label with name \"+5V\"" (at 204.47 73.66 0) (effects (font (size 1.27 1.27)) (hide yes)))
  (pin "1"))
 (symbol
  (lib_id "Device:C")
  (at 138.43 177.8 0)
  (unit 1)
  (exclude_from_sim no)
  (in_bom yes)
  (on_board yes)
  (dnp no)
  (property "Reference" "C1" (at 141.478 176.53 0) (effects (font (size 1.27 1.27)) (justify left)))
  (property "Value" "0.1µ" (at 141.478 179.07 0) (effects (font (size 1.27 1.27)) (justify left)))
  (property "Footprint" "Capacitor_THT:C_Axial_L3.8mm_D2.6mm_P7.50mm_Horizontal" (at 139.3952 181.61 0) (effects (font (size 1.27 1.27)) (hide yes)))
  (property "Datasheet" "~" (at 138.43 177.8 0) (effects (font (size 1.27 1.27)) (hide yes)))
  (property "Description" "Unpolarized capacitor" (at 138.43 177.8 0) (effects (font (size 1.27 1.27)) (hide yes)))
  (pin "1")
  (pin "2"))
 (symbol
  (lib_id "power:+5V")
  (at 161.29 99.06 0)
  (unit 1)
  (exclude_from_sim no)
  (in_bom yes)
  (on_board yes)
  (dnp no)
  (property "Reference" "#PWR013" (at 161.29 102.87 0) (effects (font (size 1.27 1.27)) (hide yes)))
  (property "Value" "+5V" (at 160.782 94.996 0) (effects (font (size 1.27 1.27))))
  (property "Footprint" "" (at 161.29 99.06 0) (effects (font (size 1.27 1.27)) (hide yes)))
  (property "Datasheet" "" (at 161.29 99.06 0) (effects (font (size 1.27 1.27)) (hide yes)))
  (property "Description" "Power symbol creates a global label with name \"+5V\"" (at 161.29 99.06 0) (effects (font (size 1.27 1.27)) (hide yes)))
  (pin "1"))
 (symbol
  (lib_id "power:+5V")
  (at 138.43 99.06 0)
  (unit 1)
  (exclude_from_sim no)
  (in_bom yes)
  (on_board yes)
  (dnp no)
  (property "Reference" "#PWR011" (at 138.43 102.87 0) (effects (font (size 1.27 1.27)) (hide yes)))
  (property "Value" "+5V" (at 137.922 94.996 0) (effects (font (size 1.27 1.27))))
  (property "Footprint" "" (at 138.43 99.06 0) (effects (font (size 1.27 1.27)) (hide yes)))
  (property "Datasheet" "" (at 138.43 99.06 0) (effects (font (size 1.27 1.27)) (hide yes)))
  (property "Description" "Power symbol creates a global label with name \"+5V\"" (at 138.43 99.06 0) (effects (font (size 1.27 1.27)) (hide yes)))
  (pin "1"))
 (sheet_instances
  (path ""
   (page "1")))
 (embedded_fonts no))
